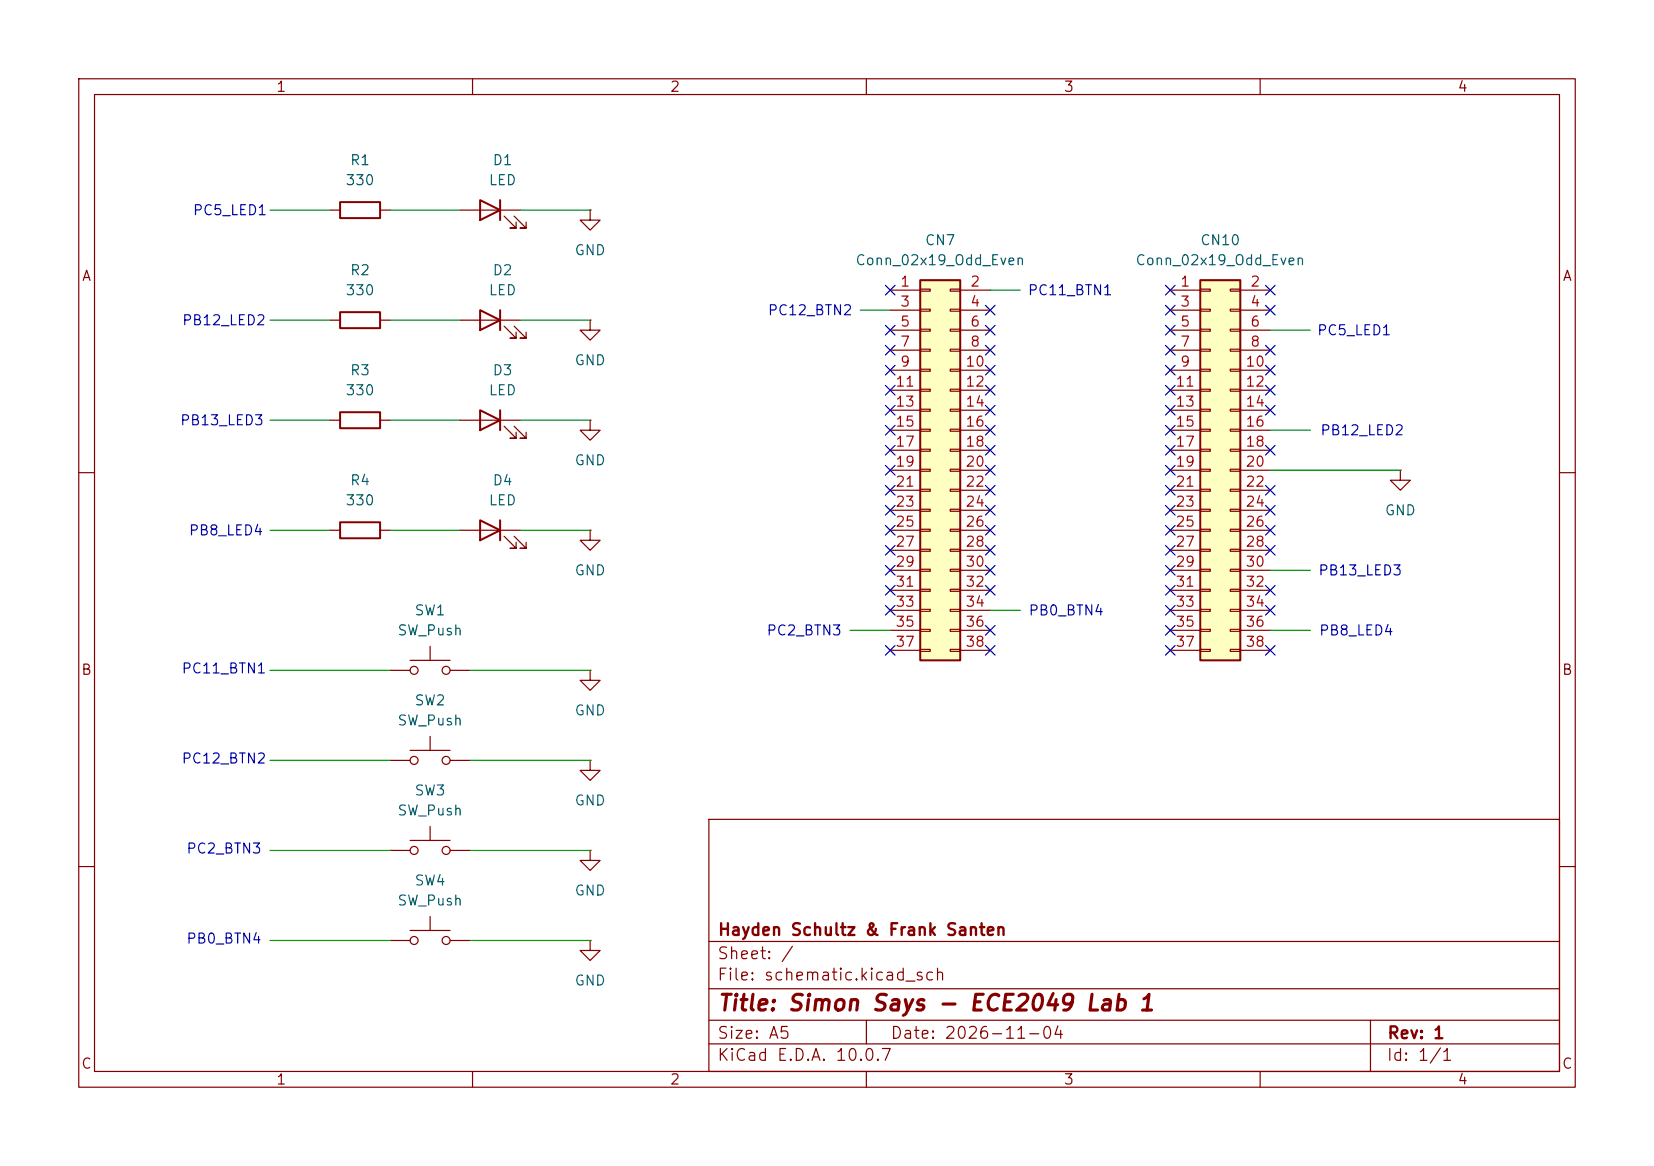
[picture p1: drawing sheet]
(kicad_sch
 (version 20260306)
 (generator "eeschema")
 (generator_version "10.0")
 (paper "A5")
 (title_block
  (title "Simon Says - ECE2049 Lab 1")
  (date "2026-11-04")
  (rev "1")
  (company "Hayden Schultz & Frank Santen"))
 (lib_symbols
  (symbol "Connector_Generic:Conn_02x19_Odd_Even"
   (pin_names
    (offset 1.016) (hide yes)) (exclude_from_sim no) (in_bom yes) (on_board yes)
   (in_pos_files yes)
   (duplicate_pin_numbers_are_jumpers no)
   (property "Reference" "J" (at 1.27 25.4 0) (show_name no) (do_not_autoplace no) (effects (font (size 1.27 1.27))))
   (property "Value" "Conn_02x19_Odd_Even" (at 1.27 -25.4 0) (show_name no) (do_not_autoplace no) (effects (font (size 1.27 1.27))))
   (property "Footprint" "" (at 0 0 0) (show_name no) (do_not_autoplace no) (hide yes) (effects (font (size 1.27 1.27))))
   (property "Datasheet" "" (at 0 0 0) (show_name no) (do_not_autoplace no) (hide yes) (effects (font (size 1.27 1.27))))
   (property "Description" "Generic connector, double row, 02x19, odd/even pin numbering scheme (row 1 odd numbers, row 2 even numbers), script generated (kicad-library-utils/schlib/autogen/connector/)" (at 0 0 0) (show_name no) (do_not_autoplace no) (hide yes) (effects (font (size 1.27 1.27))))
   (symbol "Conn_02x19_Odd_Even_1_1"
    (rectangle (start -1.27 24.13) (end 3.81 -24.13) (stroke (width 0.254) (type default)) (fill (type background)))
    (rectangle (start -1.27 22.987) (end 0 22.733) (stroke (width 0.1524) (type default)) (fill (type none)))
    (rectangle (start -1.27 20.447) (end 0 20.193) (stroke (width 0.1524) (type default)) (fill (type none)))
    (rectangle (start -1.27 17.907) (end 0 17.653) (stroke (width 0.1524) (type default)) (fill (type none)))
    (rectangle (start -1.27 15.367) (end 0 15.113) (stroke (width 0.1524) (type default)) (fill (type none)))
    (rectangle (start -1.27 12.827) (end 0 12.573) (stroke (width 0.1524) (type default)) (fill (type none)))
    (rectangle (start -1.27 10.287) (end 0 10.033) (stroke (width 0.1524) (type default)) (fill (type none)))
    (rectangle (start -1.27 7.747) (end 0 7.493) (stroke (width 0.1524) (type default)) (fill (type none)))
    (rectangle (start -1.27 5.207) (end 0 4.953) (stroke (width 0.1524) (type default)) (fill (type none)))
    (rectangle (start -1.27 2.667) (end 0 2.413) (stroke (width 0.1524) (type default)) (fill (type none)))
    (rectangle (start -1.27 0.127) (end 0 -0.127) (stroke (width 0.1524) (type default)) (fill (type none)))
    (rectangle (start -1.27 -2.413) (end 0 -2.667) (stroke (width 0.1524) (type default)) (fill (type none)))
    (rectangle (start -1.27 -4.953) (end 0 -5.207) (stroke (width 0.1524) (type default)) (fill (type none)))
    (rectangle (start -1.27 -7.493) (end 0 -7.747) (stroke (width 0.1524) (type default)) (fill (type none)))
    (rectangle (start -1.27 -10.033) (end 0 -10.287) (stroke (width 0.1524) (type default)) (fill (type none)))
    (rectangle (start -1.27 -12.573) (end 0 -12.827) (stroke (width 0.1524) (type default)) (fill (type none)))
    (rectangle (start -1.27 -15.113) (end 0 -15.367) (stroke (width 0.1524) (type default)) (fill (type none)))
    (rectangle (start -1.27 -17.653) (end 0 -17.907) (stroke (width 0.1524) (type default)) (fill (type none)))
    (rectangle (start -1.27 -20.193) (end 0 -20.447) (stroke (width 0.1524) (type default)) (fill (type none)))
    (rectangle (start -1.27 -22.733) (end 0 -22.987) (stroke (width 0.1524) (type default)) (fill (type none)))
    (rectangle (start 3.81 22.987) (end 2.54 22.733) (stroke (width 0.1524) (type default)) (fill (type none)))
    (rectangle (start 3.81 20.447) (end 2.54 20.193) (stroke (width 0.1524) (type default)) (fill (type none)))
    (rectangle (start 3.81 17.907) (end 2.54 17.653) (stroke (width 0.1524) (type default)) (fill (type none)))
    (rectangle (start 3.81 15.367) (end 2.54 15.113) (stroke (width 0.1524) (type default)) (fill (type none)))
    (rectangle (start 3.81 12.827) (end 2.54 12.573) (stroke (width 0.1524) (type default)) (fill (type none)))
    (rectangle (start 3.81 10.287) (end 2.54 10.033) (stroke (width 0.1524) (type default)) (fill (type none)))
    (rectangle (start 3.81 7.747) (end 2.54 7.493) (stroke (width 0.1524) (type default)) (fill (type none)))
    (rectangle (start 3.81 5.207) (end 2.54 4.953) (stroke (width 0.1524) (type default)) (fill (type none)))
    (rectangle (start 3.81 2.667) (end 2.54 2.413) (stroke (width 0.1524) (type default)) (fill (type none)))
    (rectangle (start 3.81 0.127) (end 2.54 -0.127) (stroke (width 0.1524) (type default)) (fill (type none)))
    (rectangle (start 3.81 -2.413) (end 2.54 -2.667) (stroke (width 0.1524) (type default)) (fill (type none)))
    (rectangle (start 3.81 -4.953) (end 2.54 -5.207) (stroke (width 0.1524) (type default)) (fill (type none)))
    (rectangle (start 3.81 -7.493) (end 2.54 -7.747) (stroke (width 0.1524) (type default)) (fill (type none)))
    (rectangle (start 3.81 -10.033) (end 2.54 -10.287) (stroke (width 0.1524) (type default)) (fill (type none)))
    (rectangle (start 3.81 -12.573) (end 2.54 -12.827) (stroke (width 0.1524) (type default)) (fill (type none)))
    (rectangle (start 3.81 -15.113) (end 2.54 -15.367) (stroke (width 0.1524) (type default)) (fill (type none)))
    (rectangle (start 3.81 -17.653) (end 2.54 -17.907) (stroke (width 0.1524) (type default)) (fill (type none)))
    (rectangle (start 3.81 -20.193) (end 2.54 -20.447) (stroke (width 0.1524) (type default)) (fill (type none)))
    (rectangle (start 3.81 -22.733) (end 2.54 -22.987) (stroke (width 0.1524) (type default)) (fill (type none)))
    (pin passive line (at -5.08 22.86 0) (length 3.81) (name "Pin_1" (effects (font (size 1.27 1.27)))) (number "1" (effects (font (size 1.27 1.27)))))
    (pin passive line (at 7.62 22.86 180) (length 3.81) (name "Pin_2" (effects (font (size 1.27 1.27)))) (number "2" (effects (font (size 1.27 1.27)))))
    (pin passive line (at -5.08 20.32 0) (length 3.81) (name "Pin_3" (effects (font (size 1.27 1.27)))) (number "3" (effects (font (size 1.27 1.27)))))
    (pin passive line (at 7.62 20.32 180) (length 3.81) (name "Pin_4" (effects (font (size 1.27 1.27)))) (number "4" (effects (font (size 1.27 1.27)))))
    (pin passive line (at -5.08 17.78 0) (length 3.81) (name "Pin_5" (effects (font (size 1.27 1.27)))) (number "5" (effects (font (size 1.27 1.27)))))
    (pin passive line (at 7.62 17.78 180) (length 3.81) (name "Pin_6" (effects (font (size 1.27 1.27)))) (number "6" (effects (font (size 1.27 1.27)))))
    (pin passive line (at -5.08 15.24 0) (length 3.81) (name "Pin_7" (effects (font (size 1.27 1.27)))) (number "7" (effects (font (size 1.27 1.27)))))
    (pin passive line (at 7.62 15.24 180) (length 3.81) (name "Pin_8" (effects (font (size 1.27 1.27)))) (number "8" (effects (font (size 1.27 1.27)))))
    (pin passive line (at -5.08 12.7 0) (length 3.81) (name "Pin_9" (effects (font (size 1.27 1.27)))) (number "9" (effects (font (size 1.27 1.27)))))
    (pin passive line (at 7.62 12.7 180) (length 3.81) (name "Pin_10" (effects (font (size 1.27 1.27)))) (number "10" (effects (font (size 1.27 1.27)))))
    (pin passive line (at -5.08 10.16 0) (length 3.81) (name "Pin_11" (effects (font (size 1.27 1.27)))) (number "11" (effects (font (size 1.27 1.27)))))
    (pin passive line (at 7.62 10.16 180) (length 3.81) (name "Pin_12" (effects (font (size 1.27 1.27)))) (number "12" (effects (font (size 1.27 1.27)))))
    (pin passive line (at -5.08 7.62 0) (length 3.81) (name "Pin_13" (effects (font (size 1.27 1.27)))) (number "13" (effects (font (size 1.27 1.27)))))
    (pin passive line (at 7.62 7.62 180) (length 3.81) (name "Pin_14" (effects (font (size 1.27 1.27)))) (number "14" (effects (font (size 1.27 1.27)))))
    (pin passive line (at -5.08 5.08 0) (length 3.81) (name "Pin_15" (effects (font (size 1.27 1.27)))) (number "15" (effects (font (size 1.27 1.27)))))
    (pin passive line (at 7.62 5.08 180) (length 3.81) (name "Pin_16" (effects (font (size 1.27 1.27)))) (number "16" (effects (font (size 1.27 1.27)))))
    (pin passive line (at -5.08 2.54 0) (length 3.81) (name "Pin_17" (effects (font (size 1.27 1.27)))) (number "17" (effects (font (size 1.27 1.27)))))
    (pin passive line (at 7.62 2.54 180) (length 3.81) (name "Pin_18" (effects (font (size 1.27 1.27)))) (number "18" (effects (font (size 1.27 1.27)))))
    (pin passive line (at -5.08 0 0) (length 3.81) (name "Pin_19" (effects (font (size 1.27 1.27)))) (number "19" (effects (font (size 1.27 1.27)))))
    (pin passive line (at 7.62 0 180) (length 3.81) (name "Pin_20" (effects (font (size 1.27 1.27)))) (number "20" (effects (font (size 1.27 1.27)))))
    (pin passive line (at -5.08 -2.54 0) (length 3.81) (name "Pin_21" (effects (font (size 1.27 1.27)))) (number "21" (effects (font (size 1.27 1.27)))))
    (pin passive line (at 7.62 -2.54 180) (length 3.81) (name "Pin_22" (effects (font (size 1.27 1.27)))) (number "22" (effects (font (size 1.27 1.27)))))
    (pin passive line (at -5.08 -5.08 0) (length 3.81) (name "Pin_23" (effects (font (size 1.27 1.27)))) (number "23" (effects (font (size 1.27 1.27)))))
    (pin passive line (at 7.62 -5.08 180) (length 3.81) (name "Pin_24" (effects (font (size 1.27 1.27)))) (number "24" (effects (font (size 1.27 1.27)))))
    (pin passive line (at -5.08 -7.62 0) (length 3.81) (name "Pin_25" (effects (font (size 1.27 1.27)))) (number "25" (effects (font (size 1.27 1.27)))))
    (pin passive line (at 7.62 -7.62 180) (length 3.81) (name "Pin_26" (effects (font (size 1.27 1.27)))) (number "26" (effects (font (size 1.27 1.27)))))
    (pin passive line (at -5.08 -10.16 0) (length 3.81) (name "Pin_27" (effects (font (size 1.27 1.27)))) (number "27" (effects (font (size 1.27 1.27)))))
    (pin passive line (at 7.62 -10.16 180) (length 3.81) (name "Pin_28" (effects (font (size 1.27 1.27)))) (number "28" (effects (font (size 1.27 1.27)))))
    (pin passive line (at -5.08 -12.7 0) (length 3.81) (name "Pin_29" (effects (font (size 1.27 1.27)))) (number "29" (effects (font (size 1.27 1.27)))))
    (pin passive line (at 7.62 -12.7 180) (length 3.81) (name "Pin_30" (effects (font (size 1.27 1.27)))) (number "30" (effects (font (size 1.27 1.27)))))
    (pin passive line (at -5.08 -15.24 0) (length 3.81) (name "Pin_31" (effects (font (size 1.27 1.27)))) (number "31" (effects (font (size 1.27 1.27)))))
    (pin passive line (at 7.62 -15.24 180) (length 3.81) (name "Pin_32" (effects (font (size 1.27 1.27)))) (number "32" (effects (font (size 1.27 1.27)))))
    (pin passive line (at -5.08 -17.78 0) (length 3.81) (name "Pin_33" (effects (font (size 1.27 1.27)))) (number "33" (effects (font (size 1.27 1.27)))))
    (pin passive line (at 7.62 -17.78 180) (length 3.81) (name "Pin_34" (effects (font (size 1.27 1.27)))) (number "34" (effects (font (size 1.27 1.27)))))
    (pin passive line (at -5.08 -20.32 0) (length 3.81) (name "Pin_35" (effects (font (size 1.27 1.27)))) (number "35" (effects (font (size 1.27 1.27)))))
    (pin passive line (at 7.62 -20.32 180) (length 3.81) (name "Pin_36" (effects (font (size 1.27 1.27)))) (number "36" (effects (font (size 1.27 1.27)))))
    (pin passive line (at -5.08 -22.86 0) (length 3.81) (name "Pin_37" (effects (font (size 1.27 1.27)))) (number "37" (effects (font (size 1.27 1.27)))))
    (pin passive line (at 7.62 -22.86 180) (length 3.81) (name "Pin_38" (effects (font (size 1.27 1.27)))) (number "38" (effects (font (size 1.27 1.27))))))
   (embedded_fonts no))
  (symbol "Device:LED"
   (pin_numbers (hide yes))
   (pin_names
    (offset 1.016) (hide yes)) (exclude_from_sim no) (in_bom yes) (on_board yes)
   (in_pos_files yes)
   (duplicate_pin_numbers_are_jumpers no)
   (property "Reference" "D" (at 0 2.54 0) (show_name no) (do_not_autoplace no) (effects (font (size 1.27 1.27))))
   (property "Value" "LED" (at 0 -2.54 0) (show_name no) (do_not_autoplace no) (effects (font (size 1.27 1.27))))
   (property "Footprint" "" (at 0 0 0) (show_name no) (do_not_autoplace no) (hide yes) (effects (font (size 1.27 1.27))))
   (property "Datasheet" "" (at 0 0 0) (show_name no) (do_not_autoplace no) (hide yes) (effects (font (size 1.27 1.27))))
   (property "Description" "Light emitting diode" (at 0 0 0) (show_name no) (do_not_autoplace no) (hide yes) (effects (font (size 1.27 1.27))))
   (property "Sim.Pins" "1=K 2=A" (at 0 0 0) (show_name no) (do_not_autoplace no) (hide yes) (effects (font (size 1.27 1.27))))
   (symbol "LED_0_1"
    (polyline (pts (xy -3.048 -0.762) (xy -4.572 -2.286) (xy -3.81 -2.286) (xy -4.572 -2.286) (xy -4.572 -1.524)) (stroke (width 0) (type default)) (fill (type none)))
    (polyline (pts (xy -1.778 -0.762) (xy -3.302 -2.286) (xy -2.54 -2.286) (xy -3.302 -2.286) (xy -3.302 -1.524)) (stroke (width 0) (type default)) (fill (type none)))
    (polyline (pts (xy -1.27 0) (xy 1.27 0)) (stroke (width 0) (type default)) (fill (type none)))
    (polyline (pts (xy -1.27 -1.27) (xy -1.27 1.27)) (stroke (width 0.254) (type default)) (fill (type none)))
    (polyline (pts (xy 1.27 -1.27) (xy 1.27 1.27) (xy -1.27 0) (xy 1.27 -1.27)) (stroke (width 0.254) (type default)) (fill (type none))))
   (symbol "LED_1_1"
    (pin passive line (at -3.81 0 0) (length 2.54) (name "K" (effects (font (size 1.27 1.27)))) (number "1" (effects (font (size 1.27 1.27)))))
    (pin passive line (at 3.81 0 180) (length 2.54) (name "A" (effects (font (size 1.27 1.27)))) (number "2" (effects (font (size 1.27 1.27))))))
   (embedded_fonts no))
  (symbol "Device:R"
   (pin_numbers (hide yes))
   (pin_names
    (offset 0)) (exclude_from_sim no) (in_bom yes) (on_board yes)
   (in_pos_files yes)
   (duplicate_pin_numbers_are_jumpers no)
   (property "Reference" "R" (at 2.032 0 90) (show_name no) (do_not_autoplace no) (effects (font (size 1.27 1.27))))
   (property "Value" "R" (at 0 0 90) (show_name no) (do_not_autoplace no) (effects (font (size 1.27 1.27))))
   (property "Footprint" "" (at -1.778 0 90) (show_name no) (do_not_autoplace no) (hide yes) (effects (font (size 1.27 1.27))))
   (property "Datasheet" "" (at 0 0 0) (show_name no) (do_not_autoplace no) (hide yes) (effects (font (size 1.27 1.27))))
   (property "Description" "Resistor" (at 0 0 0) (show_name no) (do_not_autoplace no) (hide yes) (effects (font (size 1.27 1.27))))
   (symbol "R_0_1"
    (rectangle (start -1.016 -2.54) (end 1.016 2.54) (stroke (width 0.254) (type default)) (fill (type none))))
   (symbol "R_1_1"
    (pin passive line (at 0 3.81 270) (length 1.27) (name "" (effects (font (size 1.27 1.27)))) (number "1" (effects (font (size 1.27 1.27)))))
    (pin passive line (at 0 -3.81 90) (length 1.27) (name "" (effects (font (size 1.27 1.27)))) (number "2" (effects (font (size 1.27 1.27))))))
   (embedded_fonts no))
  (symbol "Switch:SW_Push"
   (pin_numbers (hide yes))
   (pin_names
    (offset 1.016) (hide yes)) (exclude_from_sim no) (in_bom yes) (on_board yes)
   (in_pos_files yes)
   (duplicate_pin_numbers_are_jumpers no)
   (property "Reference" "SW" (at 1.27 2.54 0) (show_name no) (do_not_autoplace no) (effects (font (size 1.27 1.27)) (justify left)))
   (property "Value" "SW_Push" (at 0 -1.524 0) (show_name no) (do_not_autoplace no) (effects (font (size 1.27 1.27))))
   (property "Footprint" "" (at 0 5.08 0) (show_name no) (do_not_autoplace no) (hide yes) (effects (font (size 1.27 1.27))))
   (property "Datasheet" "" (at 0 5.08 0) (show_name no) (do_not_autoplace no) (hide yes) (effects (font (size 1.27 1.27))))
   (property "Description" "Push button switch, generic, two pins" (at 0 0 0) (show_name no) (do_not_autoplace no) (hide yes) (effects (font (size 1.27 1.27))))
   (symbol "SW_Push_0_1"
    (circle (center -2.032 0) (radius 0.508) (stroke (width 0) (type default)) (fill (type none)))
    (polyline (pts (xy 0 1.27) (xy 0 3.048)) (stroke (width 0) (type default)) (fill (type none)))
    (circle (center 2.032 0) (radius 0.508) (stroke (width 0) (type default)) (fill (type none)))
    (polyline (pts (xy 2.54 1.27) (xy -2.54 1.27)) (stroke (width 0) (type default)) (fill (type none)))
    (pin passive line (at -5.08 0 0) (length 2.54) (name "1" (effects (font (size 1.27 1.27)))) (number "1" (effects (font (size 1.27 1.27)))))
    (pin passive line (at 5.08 0 180) (length 2.54) (name "2" (effects (font (size 1.27 1.27)))) (number "2" (effects (font (size 1.27 1.27))))))
   (embedded_fonts no))
  (symbol "power:GND"
   (power global)
   (pin_numbers (hide yes))
   (pin_names
    (offset 0) (hide yes)) (exclude_from_sim no) (in_bom yes) (on_board yes)
   (in_pos_files yes)
   (duplicate_pin_numbers_are_jumpers no)
   (property "Reference" "#PWR" (at 0 -6.35 0) (show_name no) (do_not_autoplace no) (hide yes) (effects (font (size 1.27 1.27))))
   (property "Value" "GND" (at 0 -3.81 0) (show_name no) (do_not_autoplace no) (effects (font (size 1.27 1.27))))
   (property "Footprint" "" (at 0 0 0) (show_name no) (do_not_autoplace no) (hide yes) (effects (font (size 1.27 1.27))))
   (property "Datasheet" "" (at 0 0 0) (show_name no) (do_not_autoplace no) (hide yes) (effects (font (size 1.27 1.27))))
   (property "Description" "Power symbol creates a global label with name \"GND\" , ground" (at 0 0 0) (show_name no) (do_not_autoplace no) (hide yes) (effects (font (size 1.27 1.27))))
   (symbol "GND_0_1"
    (polyline (pts (xy 0 0) (xy 0 -1.27) (xy 1.27 -1.27) (xy 0 -2.54) (xy -1.27 -1.27) (xy 0 -1.27)) (stroke (width 0) (type default)) (fill (type none))))
   (symbol "GND_1_1"
    (pin power_in line (at 0 0 270) (length 0) (name "" (effects (font (size 1.27 1.27)))) (number "1" (effects (font (size 1.27 1.27))))))
   (embedded_fonts no)))
 (text "PC5_LED1"
  (exclude_from_sim no)
  (at 171.958 42.164 0)
  (effects (font (size 1.27 1.27))))
 (text "PC11_BTN1"
  (exclude_from_sim no)
  (at 135.89 37.084 0)
  (effects (font (size 1.27 1.27))))
 (text "PB0_BTN4"
  (exclude_from_sim no)
  (at 135.382 77.724 0)
  (effects (font (size 1.27 1.27))))
 (text "PB13_LED3"
  (exclude_from_sim no)
  (at 28.194 53.594 0)
  (effects (font (size 1.27 1.27))))
 (text "PC12_BTN2"
  (exclude_from_sim no)
  (at 102.87 39.624 0)
  (effects (font (size 1.27 1.27))))
 (text "PC2_BTN3"
  (exclude_from_sim no)
  (at 102.108 80.264 0)
  (effects (font (size 1.27 1.27))))
 (text "PC5_LED1"
  (exclude_from_sim no)
  (at 29.21 26.924 0)
  (effects (font (size 1.27 1.27))))
 (text "PB8_LED4"
  (exclude_from_sim no)
  (at 172.212 80.264 0)
  (effects (font (size 1.27 1.27))))
 (text "PC2_BTN3"
  (exclude_from_sim no)
  (at 28.448 107.95 0)
  (effects (font (size 1.27 1.27))))
 (text "PB8_LED4"
  (exclude_from_sim no)
  (at 28.702 67.564 0)
  (effects (font (size 1.27 1.27))))
 (text "PC12_BTN2"
  (exclude_from_sim no)
  (at 28.448 96.52 0)
  (effects (font (size 1.27 1.27))))
 (text "PC11_BTN1"
  (exclude_from_sim no)
  (at 28.448 85.09 0)
  (effects (font (size 1.27 1.27))))
 (text "PB13_LED3"
  (exclude_from_sim no)
  (at 172.72 72.644 0)
  (effects (font (size 1.27 1.27))))
 (text "PB0_BTN4"
  (exclude_from_sim no)
  (at 28.448 119.38 0)
  (effects (font (size 1.27 1.27))))
 (text "PB12_LED2"
  (exclude_from_sim no)
  (at 28.448 40.894 0)
  (effects (font (size 1.27 1.27))))
 (text "PB12_LED2"
  (exclude_from_sim no)
  (at 172.974 54.864 0)
  (effects (font (size 1.27 1.27))))
 (no_connect
  (at 113.03 41.91))
 (no_connect
  (at 113.03 67.31))
 (no_connect
  (at 148.59 77.47))
 (no_connect
  (at 125.73 82.55))
 (no_connect
  (at 161.29 52.07))
 (no_connect
  (at 161.29 44.45))
 (no_connect
  (at 125.73 69.85))
 (no_connect
  (at 161.29 36.83))
 (no_connect
  (at 148.59 49.53))
 (no_connect
  (at 125.73 49.53))
 (no_connect
  (at 113.03 54.61))
 (no_connect
  (at 125.73 74.93))
 (no_connect
  (at 125.73 46.99))
 (no_connect
  (at 113.03 77.47))
 (no_connect
  (at 113.03 49.53))
 (no_connect
  (at 125.73 54.61))
 (no_connect
  (at 148.59 54.61))
 (no_connect
  (at 113.03 62.23))
 (no_connect
  (at 161.29 64.77))
 (no_connect
  (at 148.59 72.39))
 (no_connect
  (at 113.03 59.69))
 (no_connect
  (at 148.59 46.99))
 (no_connect
  (at 113.03 36.83))
 (no_connect
  (at 148.59 41.91))
 (no_connect
  (at 161.29 57.15))
 (no_connect
  (at 148.59 44.45))
 (no_connect
  (at 148.59 39.37))
 (no_connect
  (at 113.03 52.07))
 (no_connect
  (at 113.03 44.45))
 (no_connect
  (at 148.59 69.85))
 (no_connect
  (at 113.03 46.99))
 (no_connect
  (at 148.59 74.93))
 (no_connect
  (at 161.29 77.47))
 (no_connect
  (at 113.03 64.77))
 (no_connect
  (at 125.73 62.23))
 (no_connect
  (at 113.03 69.85))
 (no_connect
  (at 125.73 39.37))
 (no_connect
  (at 125.73 72.39))
 (no_connect
  (at 113.03 82.55))
 (no_connect
  (at 148.59 67.31))
 (no_connect
  (at 148.59 59.69))
 (no_connect
  (at 161.29 82.55))
 (no_connect
  (at 148.59 36.83))
 (no_connect
  (at 125.73 59.69))
 (no_connect
  (at 125.73 41.91))
 (no_connect
  (at 125.73 80.01))
 (no_connect
  (at 125.73 57.15))
 (no_connect
  (at 161.29 49.53))
 (no_connect
  (at 161.29 46.99))
 (no_connect
  (at 113.03 57.15))
 (no_connect
  (at 161.29 74.93))
 (no_connect
  (at 113.03 74.93))
 (no_connect
  (at 148.59 64.77))
 (no_connect
  (at 125.73 64.77))
 (no_connect
  (at 125.73 67.31))
 (no_connect
  (at 148.59 82.55))
 (no_connect
  (at 161.29 39.37))
 (no_connect
  (at 113.03 72.39))
 (no_connect
  (at 161.29 69.85))
 (no_connect
  (at 148.59 52.07))
 (no_connect
  (at 125.73 52.07))
 (no_connect
  (at 148.59 80.01))
 (no_connect
  (at 148.59 57.15))
 (no_connect
  (at 125.73 44.45))
 (no_connect
  (at 161.29 67.31))
 (no_connect
  (at 161.29 62.23))
 (no_connect
  (at 148.59 62.23))
 (wire
  (pts (xy 59.69 96.52) (xy 74.93 96.52))
  (stroke (width 0) (type default)))
 (wire
  (pts (xy 107.95 80.01) (xy 113.03 80.01))
  (stroke (width 0) (type default)))
 (wire
  (pts (xy 34.29 67.31) (xy 41.91 67.31))
  (stroke (width 0) (type default)))
 (wire
  (pts (xy 34.29 96.52) (xy 49.53 96.52))
  (stroke (width 0) (type default)))
 (wire
  (pts (xy 66.04 67.31) (xy 74.93 67.31))
  (stroke (width 0) (type default)))
 (wire
  (pts (xy 125.73 77.47) (xy 129.54 77.47))
  (stroke (width 0) (type default)))
 (wire
  (pts (xy 109.22 39.37) (xy 113.03 39.37))
  (stroke (width 0) (type default)))
 (wire
  (pts (xy 34.29 26.67) (xy 41.91 26.67))
  (stroke (width 0) (type default)))
 (wire
  (pts (xy 161.29 54.61) (xy 166.37 54.61))
  (stroke (width 0) (type default)))
 (wire
  (pts (xy 59.69 119.38) (xy 74.93 119.38))
  (stroke (width 0) (type default)))
 (wire
  (pts (xy 49.53 26.67) (xy 58.42 26.67))
  (stroke (width 0) (type default)))
 (wire
  (pts (xy 34.29 85.09) (xy 49.53 85.09))
  (stroke (width 0) (type default)))
 (wire
  (pts (xy 59.69 85.09) (xy 74.93 85.09))
  (stroke (width 0) (type default)))
 (wire
  (pts (xy 49.53 67.31) (xy 58.42 67.31))
  (stroke (width 0) (type default)))
 (wire
  (pts (xy 161.29 41.91) (xy 166.37 41.91))
  (stroke (width 0) (type default)))
 (wire
  (pts (xy 125.73 36.83) (xy 129.54 36.83))
  (stroke (width 0) (type default)))
 (wire
  (pts (xy 34.29 119.38) (xy 49.53 119.38))
  (stroke (width 0) (type default)))
 (wire
  (pts (xy 66.04 53.34) (xy 74.93 53.34))
  (stroke (width 0) (type default)))
 (wire
  (pts (xy 161.29 59.69) (xy 177.8 59.69))
  (stroke (width 0) (type default)))
 (wire
  (pts (xy 49.53 53.34) (xy 58.42 53.34))
  (stroke (width 0) (type default)))
 (wire
  (pts (xy 49.53 40.64) (xy 58.42 40.64))
  (stroke (width 0) (type default)))
 (wire
  (pts (xy 34.29 53.34) (xy 41.91 53.34))
  (stroke (width 0) (type default)))
 (wire
  (pts (xy 66.04 40.64) (xy 74.93 40.64))
  (stroke (width 0) (type default)))
 (wire
  (pts (xy 34.29 40.64) (xy 41.91 40.64))
  (stroke (width 0) (type default)))
 (wire
  (pts (xy 34.29 107.95) (xy 49.53 107.95))
  (stroke (width 0) (type default)))
 (wire
  (pts (xy 161.29 80.01) (xy 166.37 80.01))
  (stroke (width 0) (type default)))
 (wire
  (pts (xy 161.29 72.39) (xy 166.37 72.39))
  (stroke (width 0) (type default)))
 (wire
  (pts (xy 59.69 107.95) (xy 74.93 107.95))
  (stroke (width 0) (type default)))
 (wire
  (pts (xy 66.04 26.67) (xy 74.93 26.67))
  (stroke (width 0) (type default)))
 (symbol
  (lib_id "Device:LED")
  (at 62.23 67.31 0)
  (mirror y)
  (unit 1)
  (body_style 1)
  (exclude_from_sim no)
  (in_bom yes)
  (on_board yes)
  (in_pos_files yes)
  (dnp no)
  (property "Reference" "D4" (at 63.8175 60.96 0) (show_name no) (do_not_autoplace no) (effects (font (size 1.27 1.27))))
  (property "Value" "LED" (at 63.8175 63.5 0) (show_name no) (do_not_autoplace no) (effects (font (size 1.27 1.27))))
  (property "Footprint" "" (at 62.23 67.31 0) (hide yes) (show_name no) (do_not_autoplace no) (effects (font (size 1.27 1.27))))
  (property "Datasheet" "" (at 62.23 67.31 0) (hide yes) (show_name no) (do_not_autoplace no) (effects (font (size 1.27 1.27))))
  (property "Description" "Light emitting diode" (at 62.23 67.31 0) (hide yes) (show_name no) (do_not_autoplace no) (effects (font (size 1.27 1.27))))
  (property "Sim.Pins" "1=K 2=A" (at 62.23 67.31 0) (hide yes) (show_name no) (do_not_autoplace no) (effects (font (size 1.27 1.27))))
  (pin "2")
  (pin "1"))
 (symbol
  (lib_id "power:GND")
  (at 74.93 119.38 0)
  (unit 1)
  (body_style 1)
  (exclude_from_sim no)
  (in_bom yes)
  (on_board yes)
  (in_pos_files yes)
  (dnp no)
  (fields_autoplaced yes)
  (property "Reference" "#PWR09" (at 74.93 125.73 0) (hide yes) (show_name no) (do_not_autoplace no) (effects (font (size 1.27 1.27))))
  (property "Value" "GND" (at 74.93 124.46 0) (show_name no) (do_not_autoplace no) (effects (font (size 1.27 1.27))))
  (property "Footprint" "" (at 74.93 119.38 0) (hide yes) (show_name no) (do_not_autoplace no) (effects (font (size 1.27 1.27))))
  (property "Datasheet" "" (at 74.93 119.38 0) (hide yes) (show_name no) (do_not_autoplace no) (effects (font (size 1.27 1.27))))
  (property "Description" "Power symbol creates a global label with name \"GND\" , ground" (at 74.93 119.38 0) (hide yes) (show_name no) (do_not_autoplace no) (effects (font (size 1.27 1.27))))
  (pin "1"))
 (symbol
  (lib_id "Switch:SW_Push")
  (at 54.61 107.95 0)
  (unit 1)
  (body_style 1)
  (exclude_from_sim no)
  (in_bom yes)
  (on_board yes)
  (in_pos_files yes)
  (dnp no)
  (fields_autoplaced yes)
  (property "Reference" "SW3" (at 54.61 100.33 0) (show_name no) (do_not_autoplace no) (effects (font (size 1.27 1.27))))
  (property "Value" "SW_Push" (at 54.61 102.87 0) (show_name no) (do_not_autoplace no) (effects (font (size 1.27 1.27))))
  (property "Footprint" "" (at 54.61 102.87 0) (hide yes) (show_name no) (do_not_autoplace no) (effects (font (size 1.27 1.27))))
  (property "Datasheet" "" (at 54.61 102.87 0) (hide yes) (show_name no) (do_not_autoplace no) (effects (font (size 1.27 1.27))))
  (property "Description" "Push button switch, generic, two pins" (at 54.61 107.95 0) (hide yes) (show_name no) (do_not_autoplace no) (effects (font (size 1.27 1.27))))
  (pin "1")
  (pin "2"))
 (symbol
  (lib_id "power:GND")
  (at 74.93 40.64 0)
  (unit 1)
  (body_style 1)
  (exclude_from_sim no)
  (in_bom yes)
  (on_board yes)
  (in_pos_files yes)
  (dnp no)
  (fields_autoplaced yes)
  (property "Reference" "#PWR03" (at 74.93 46.99 0) (hide yes) (show_name no) (do_not_autoplace no) (effects (font (size 1.27 1.27))))
  (property "Value" "GND" (at 74.93 45.72 0) (show_name no) (do_not_autoplace no) (effects (font (size 1.27 1.27))))
  (property "Footprint" "" (at 74.93 40.64 0) (hide yes) (show_name no) (do_not_autoplace no) (effects (font (size 1.27 1.27))))
  (property "Datasheet" "" (at 74.93 40.64 0) (hide yes) (show_name no) (do_not_autoplace no) (effects (font (size 1.27 1.27))))
  (property "Description" "Power symbol creates a global label with name \"GND\" , ground" (at 74.93 40.64 0) (hide yes) (show_name no) (do_not_autoplace no) (effects (font (size 1.27 1.27))))
  (pin "1"))
 (symbol
  (lib_id "Switch:SW_Push")
  (at 54.61 119.38 0)
  (unit 1)
  (body_style 1)
  (exclude_from_sim no)
  (in_bom yes)
  (on_board yes)
  (in_pos_files yes)
  (dnp no)
  (fields_autoplaced yes)
  (property "Reference" "SW4" (at 54.61 111.76 0) (show_name no) (do_not_autoplace no) (effects (font (size 1.27 1.27))))
  (property "Value" "SW_Push" (at 54.61 114.3 0) (show_name no) (do_not_autoplace no) (effects (font (size 1.27 1.27))))
  (property "Footprint" "" (at 54.61 114.3 0) (hide yes) (show_name no) (do_not_autoplace no) (effects (font (size 1.27 1.27))))
  (property "Datasheet" "" (at 54.61 114.3 0) (hide yes) (show_name no) (do_not_autoplace no) (effects (font (size 1.27 1.27))))
  (property "Description" "Push button switch, generic, two pins" (at 54.61 119.38 0) (hide yes) (show_name no) (do_not_autoplace no) (effects (font (size 1.27 1.27))))
  (pin "1")
  (pin "2"))
 (symbol
  (lib_id "Connector_Generic:Conn_02x19_Odd_Even")
  (at 153.67 59.69 0)
  (unit 1)
  (body_style 1)
  (exclude_from_sim no)
  (in_bom yes)
  (on_board yes)
  (in_pos_files yes)
  (dnp no)
  (fields_autoplaced yes)
  (property "Reference" "CN10" (at 154.94 30.48 0) (show_name no) (do_not_autoplace no) (effects (font (size 1.27 1.27))))
  (property "Value" "Conn_02x19_Odd_Even" (at 154.94 33.02 0) (show_name no) (do_not_autoplace no) (effects (font (size 1.27 1.27))))
  (property "Footprint" "" (at 153.67 59.69 0) (hide yes) (show_name no) (do_not_autoplace no) (effects (font (size 1.27 1.27))))
  (property "Datasheet" "" (at 153.67 59.69 0) (hide yes) (show_name no) (do_not_autoplace no) (effects (font (size 1.27 1.27))))
  (property "Description" "Generic connector, double row, 02x19, odd/even pin numbering scheme (row 1 odd numbers, row 2 even numbers), script generated (kicad-library-utils/schlib/autogen/connector/)" (at 153.67 59.69 0) (hide yes) (show_name no) (do_not_autoplace no) (effects (font (size 1.27 1.27))))
  (pin "33")
  (pin "30")
  (pin "29")
  (pin "26")
  (pin "28")
  (pin "32")
  (pin "25")
  (pin "27")
  (pin "15")
  (pin "11")
  (pin "10")
  (pin "9")
  (pin "8")
  (pin "7")
  (pin "6")
  (pin "5")
  (pin "4")
  (pin "3")
  (pin "2")
  (pin "1")
  (pin "19")
  (pin "12")
  (pin "13")
  (pin "14")
  (pin "31")
  (pin "36")
  (pin "34")
  (pin "24")
  (pin "35")
  (pin "23")
  (pin "38")
  (pin "18")
  (pin "16")
  (pin "37")
  (pin "22")
  (pin "20")
  (pin "21")
  (pin "17"))
 (symbol
  (lib_id "power:GND")
  (at 177.8 59.69 0)
  (unit 1)
  (body_style 1)
  (exclude_from_sim no)
  (in_bom yes)
  (on_board yes)
  (in_pos_files yes)
  (dnp no)
  (fields_autoplaced yes)
  (property "Reference" "#PWR01" (at 177.8 66.04 0) (hide yes) (show_name no) (do_not_autoplace no) (effects (font (size 1.27 1.27))))
  (property "Value" "GND" (at 177.8 64.77 0) (show_name no) (do_not_autoplace no) (effects (font (size 1.27 1.27))))
  (property "Footprint" "" (at 177.8 59.69 0) (hide yes) (show_name no) (do_not_autoplace no) (effects (font (size 1.27 1.27))))
  (property "Datasheet" "" (at 177.8 59.69 0) (hide yes) (show_name no) (do_not_autoplace no) (effects (font (size 1.27 1.27))))
  (property "Description" "Power symbol creates a global label with name \"GND\" , ground" (at 177.8 59.69 0) (hide yes) (show_name no) (do_not_autoplace no) (effects (font (size 1.27 1.27))))
  (pin "1"))
 (symbol
  (lib_id "Device:R")
  (at 45.72 53.34 90)
  (unit 1)
  (body_style 1)
  (exclude_from_sim no)
  (in_bom yes)
  (on_board yes)
  (in_pos_files yes)
  (dnp no)
  (fields_autoplaced yes)
  (property "Reference" "R3" (at 45.72 46.99 90) (show_name no) (do_not_autoplace no) (effects (font (size 1.27 1.27))))
  (property "Value" "330" (at 45.72 49.53 90) (show_name no) (do_not_autoplace no) (effects (font (size 1.27 1.27))))
  (property "Footprint" "" (at 45.72 55.118 90) (hide yes) (show_name no) (do_not_autoplace no) (effects (font (size 1.27 1.27))))
  (property "Datasheet" "" (at 45.72 53.34 0) (hide yes) (show_name no) (do_not_autoplace no) (effects (font (size 1.27 1.27))))
  (property "Description" "Resistor" (at 45.72 53.34 0) (hide yes) (show_name no) (do_not_autoplace no) (effects (font (size 1.27 1.27))))
  (pin "2")
  (pin "1"))
 (symbol
  (lib_id "power:GND")
  (at 74.93 26.67 0)
  (unit 1)
  (body_style 1)
  (exclude_from_sim no)
  (in_bom yes)
  (on_board yes)
  (in_pos_files yes)
  (dnp no)
  (fields_autoplaced yes)
  (property "Reference" "#PWR02" (at 74.93 33.02 0) (hide yes) (show_name no) (do_not_autoplace no) (effects (font (size 1.27 1.27))))
  (property "Value" "GND" (at 74.93 31.75 0) (show_name no) (do_not_autoplace no) (effects (font (size 1.27 1.27))))
  (property "Footprint" "" (at 74.93 26.67 0) (hide yes) (show_name no) (do_not_autoplace no) (effects (font (size 1.27 1.27))))
  (property "Datasheet" "" (at 74.93 26.67 0) (hide yes) (show_name no) (do_not_autoplace no) (effects (font (size 1.27 1.27))))
  (property "Description" "Power symbol creates a global label with name \"GND\" , ground" (at 74.93 26.67 0) (hide yes) (show_name no) (do_not_autoplace no) (effects (font (size 1.27 1.27))))
  (pin "1"))
 (symbol
  (lib_id "Device:R")
  (at 45.72 40.64 90)
  (unit 1)
  (body_style 1)
  (exclude_from_sim no)
  (in_bom yes)
  (on_board yes)
  (in_pos_files yes)
  (dnp no)
  (fields_autoplaced yes)
  (property "Reference" "R2" (at 45.72 34.29 90) (show_name no) (do_not_autoplace no) (effects (font (size 1.27 1.27))))
  (property "Value" "330" (at 45.72 36.83 90) (show_name no) (do_not_autoplace no) (effects (font (size 1.27 1.27))))
  (property "Footprint" "" (at 45.72 42.418 90) (hide yes) (show_name no) (do_not_autoplace no) (effects (font (size 1.27 1.27))))
  (property "Datasheet" "" (at 45.72 40.64 0) (hide yes) (show_name no) (do_not_autoplace no) (effects (font (size 1.27 1.27))))
  (property "Description" "Resistor" (at 45.72 40.64 0) (hide yes) (show_name no) (do_not_autoplace no) (effects (font (size 1.27 1.27))))
  (pin "2")
  (pin "1"))
 (symbol
  (lib_id "power:GND")
  (at 74.93 85.09 0)
  (unit 1)
  (body_style 1)
  (exclude_from_sim no)
  (in_bom yes)
  (on_board yes)
  (in_pos_files yes)
  (dnp no)
  (fields_autoplaced yes)
  (property "Reference" "#PWR06" (at 74.93 91.44 0) (hide yes) (show_name no) (do_not_autoplace no) (effects (font (size 1.27 1.27))))
  (property "Value" "GND" (at 74.93 90.17 0) (show_name no) (do_not_autoplace no) (effects (font (size 1.27 1.27))))
  (property "Footprint" "" (at 74.93 85.09 0) (hide yes) (show_name no) (do_not_autoplace no) (effects (font (size 1.27 1.27))))
  (property "Datasheet" "" (at 74.93 85.09 0) (hide yes) (show_name no) (do_not_autoplace no) (effects (font (size 1.27 1.27))))
  (property "Description" "Power symbol creates a global label with name \"GND\" , ground" (at 74.93 85.09 0) (hide yes) (show_name no) (do_not_autoplace no) (effects (font (size 1.27 1.27))))
  (pin "1"))
 (symbol
  (lib_id "Device:LED")
  (at 62.23 26.67 0)
  (mirror y)
  (unit 1)
  (body_style 1)
  (exclude_from_sim no)
  (in_bom yes)
  (on_board yes)
  (in_pos_files yes)
  (dnp no)
  (property "Reference" "D1" (at 63.8175 20.32 0) (show_name no) (do_not_autoplace no) (effects (font (size 1.27 1.27))))
  (property "Value" "LED" (at 63.8175 22.86 0) (show_name no) (do_not_autoplace no) (effects (font (size 1.27 1.27))))
  (property "Footprint" "" (at 62.23 26.67 0) (hide yes) (show_name no) (do_not_autoplace no) (effects (font (size 1.27 1.27))))
  (property "Datasheet" "" (at 62.23 26.67 0) (hide yes) (show_name no) (do_not_autoplace no) (effects (font (size 1.27 1.27))))
  (property "Description" "Light emitting diode" (at 62.23 26.67 0) (hide yes) (show_name no) (do_not_autoplace no) (effects (font (size 1.27 1.27))))
  (property "Sim.Pins" "1=K 2=A" (at 62.23 26.67 0) (hide yes) (show_name no) (do_not_autoplace no) (effects (font (size 1.27 1.27))))
  (pin "2")
  (pin "1"))
 (symbol
  (lib_id "Switch:SW_Push")
  (at 54.61 85.09 0)
  (unit 1)
  (body_style 1)
  (exclude_from_sim no)
  (in_bom yes)
  (on_board yes)
  (in_pos_files yes)
  (dnp no)
  (fields_autoplaced yes)
  (property "Reference" "SW1" (at 54.61 77.47 0) (show_name no) (do_not_autoplace no) (effects (font (size 1.27 1.27))))
  (property "Value" "SW_Push" (at 54.61 80.01 0) (show_name no) (do_not_autoplace no) (effects (font (size 1.27 1.27))))
  (property "Footprint" "" (at 54.61 80.01 0) (hide yes) (show_name no) (do_not_autoplace no) (effects (font (size 1.27 1.27))))
  (property "Datasheet" "" (at 54.61 80.01 0) (hide yes) (show_name no) (do_not_autoplace no) (effects (font (size 1.27 1.27))))
  (property "Description" "Push button switch, generic, two pins" (at 54.61 85.09 0) (hide yes) (show_name no) (do_not_autoplace no) (effects (font (size 1.27 1.27))))
  (pin "1")
  (pin "2"))
 (symbol
  (lib_id "Device:LED")
  (at 62.23 40.64 0)
  (mirror y)
  (unit 1)
  (body_style 1)
  (exclude_from_sim no)
  (in_bom yes)
  (on_board yes)
  (in_pos_files yes)
  (dnp no)
  (property "Reference" "D2" (at 63.8175 34.29 0) (show_name no) (do_not_autoplace no) (effects (font (size 1.27 1.27))))
  (property "Value" "LED" (at 63.8175 36.83 0) (show_name no) (do_not_autoplace no) (effects (font (size 1.27 1.27))))
  (property "Footprint" "" (at 62.23 40.64 0) (hide yes) (show_name no) (do_not_autoplace no) (effects (font (size 1.27 1.27))))
  (property "Datasheet" "" (at 62.23 40.64 0) (hide yes) (show_name no) (do_not_autoplace no) (effects (font (size 1.27 1.27))))
  (property "Description" "Light emitting diode" (at 62.23 40.64 0) (hide yes) (show_name no) (do_not_autoplace no) (effects (font (size 1.27 1.27))))
  (property "Sim.Pins" "1=K 2=A" (at 62.23 40.64 0) (hide yes) (show_name no) (do_not_autoplace no) (effects (font (size 1.27 1.27))))
  (pin "2")
  (pin "1"))
 (symbol
  (lib_id "Device:R")
  (at 45.72 26.67 90)
  (unit 1)
  (body_style 1)
  (exclude_from_sim no)
  (in_bom yes)
  (on_board yes)
  (in_pos_files yes)
  (dnp no)
  (fields_autoplaced yes)
  (property "Reference" "R1" (at 45.72 20.32 90) (show_name no) (do_not_autoplace no) (effects (font (size 1.27 1.27))))
  (property "Value" "330" (at 45.72 22.86 90) (show_name no) (do_not_autoplace no) (effects (font (size 1.27 1.27))))
  (property "Footprint" "" (at 45.72 28.448 90) (hide yes) (show_name no) (do_not_autoplace no) (effects (font (size 1.27 1.27))))
  (property "Datasheet" "" (at 45.72 26.67 0) (hide yes) (show_name no) (do_not_autoplace no) (effects (font (size 1.27 1.27))))
  (property "Description" "Resistor" (at 45.72 26.67 0) (hide yes) (show_name no) (do_not_autoplace no) (effects (font (size 1.27 1.27))))
  (pin "2")
  (pin "1"))
 (symbol
  (lib_id "power:GND")
  (at 74.93 53.34 0)
  (unit 1)
  (body_style 1)
  (exclude_from_sim no)
  (in_bom yes)
  (on_board yes)
  (in_pos_files yes)
  (dnp no)
  (fields_autoplaced yes)
  (property "Reference" "#PWR04" (at 74.93 59.69 0) (hide yes) (show_name no) (do_not_autoplace no) (effects (font (size 1.27 1.27))))
  (property "Value" "GND" (at 74.93 58.42 0) (show_name no) (do_not_autoplace no) (effects (font (size 1.27 1.27))))
  (property "Footprint" "" (at 74.93 53.34 0) (hide yes) (show_name no) (do_not_autoplace no) (effects (font (size 1.27 1.27))))
  (property "Datasheet" "" (at 74.93 53.34 0) (hide yes) (show_name no) (do_not_autoplace no) (effects (font (size 1.27 1.27))))
  (property "Description" "Power symbol creates a global label with name \"GND\" , ground" (at 74.93 53.34 0) (hide yes) (show_name no) (do_not_autoplace no) (effects (font (size 1.27 1.27))))
  (pin "1"))
 (symbol
  (lib_id "power:GND")
  (at 74.93 96.52 0)
  (unit 1)
  (body_style 1)
  (exclude_from_sim no)
  (in_bom yes)
  (on_board yes)
  (in_pos_files yes)
  (dnp no)
  (fields_autoplaced yes)
  (property "Reference" "#PWR07" (at 74.93 102.87 0) (hide yes) (show_name no) (do_not_autoplace no) (effects (font (size 1.27 1.27))))
  (property "Value" "GND" (at 74.93 101.6 0) (show_name no) (do_not_autoplace no) (effects (font (size 1.27 1.27))))
  (property "Footprint" "" (at 74.93 96.52 0) (hide yes) (show_name no) (do_not_autoplace no) (effects (font (size 1.27 1.27))))
  (property "Datasheet" "" (at 74.93 96.52 0) (hide yes) (show_name no) (do_not_autoplace no) (effects (font (size 1.27 1.27))))
  (property "Description" "Power symbol creates a global label with name \"GND\" , ground" (at 74.93 96.52 0) (hide yes) (show_name no) (do_not_autoplace no) (effects (font (size 1.27 1.27))))
  (pin "1"))
 (symbol
  (lib_id "Switch:SW_Push")
  (at 54.61 96.52 0)
  (unit 1)
  (body_style 1)
  (exclude_from_sim no)
  (in_bom yes)
  (on_board yes)
  (in_pos_files yes)
  (dnp no)
  (fields_autoplaced yes)
  (property "Reference" "SW2" (at 54.61 88.9 0) (show_name no) (do_not_autoplace no) (effects (font (size 1.27 1.27))))
  (property "Value" "SW_Push" (at 54.61 91.44 0) (show_name no) (do_not_autoplace no) (effects (font (size 1.27 1.27))))
  (property "Footprint" "" (at 54.61 91.44 0) (hide yes) (show_name no) (do_not_autoplace no) (effects (font (size 1.27 1.27))))
  (property "Datasheet" "" (at 54.61 91.44 0) (hide yes) (show_name no) (do_not_autoplace no) (effects (font (size 1.27 1.27))))
  (property "Description" "Push button switch, generic, two pins" (at 54.61 96.52 0) (hide yes) (show_name no) (do_not_autoplace no) (effects (font (size 1.27 1.27))))
  (pin "1")
  (pin "2"))
 (symbol
  (lib_id "Device:R")
  (at 45.72 67.31 90)
  (unit 1)
  (body_style 1)
  (exclude_from_sim no)
  (in_bom yes)
  (on_board yes)
  (in_pos_files yes)
  (dnp no)
  (fields_autoplaced yes)
  (property "Reference" "R4" (at 45.72 60.96 90) (show_name no) (do_not_autoplace no) (effects (font (size 1.27 1.27))))
  (property "Value" "330" (at 45.72 63.5 90) (show_name no) (do_not_autoplace no) (effects (font (size 1.27 1.27))))
  (property "Footprint" "" (at 45.72 69.088 90) (hide yes) (show_name no) (do_not_autoplace no) (effects (font (size 1.27 1.27))))
  (property "Datasheet" "" (at 45.72 67.31 0) (hide yes) (show_name no) (do_not_autoplace no) (effects (font (size 1.27 1.27))))
  (property "Description" "Resistor" (at 45.72 67.31 0) (hide yes) (show_name no) (do_not_autoplace no) (effects (font (size 1.27 1.27))))
  (pin "2")
  (pin "1"))
 (symbol
  (lib_id "Device:LED")
  (at 62.23 53.34 0)
  (mirror y)
  (unit 1)
  (body_style 1)
  (exclude_from_sim no)
  (in_bom yes)
  (on_board yes)
  (in_pos_files yes)
  (dnp no)
  (property "Reference" "D3" (at 63.8175 46.99 0) (show_name no) (do_not_autoplace no) (effects (font (size 1.27 1.27))))
  (property "Value" "LED" (at 63.8175 49.53 0) (show_name no) (do_not_autoplace no) (effects (font (size 1.27 1.27))))
  (property "Footprint" "" (at 62.23 53.34 0) (hide yes) (show_name no) (do_not_autoplace no) (effects (font (size 1.27 1.27))))
  (property "Datasheet" "" (at 62.23 53.34 0) (hide yes) (show_name no) (do_not_autoplace no) (effects (font (size 1.27 1.27))))
  (property "Description" "Light emitting diode" (at 62.23 53.34 0) (hide yes) (show_name no) (do_not_autoplace no) (effects (font (size 1.27 1.27))))
  (property "Sim.Pins" "1=K 2=A" (at 62.23 53.34 0) (hide yes) (show_name no) (do_not_autoplace no) (effects (font (size 1.27 1.27))))
  (pin "2")
  (pin "1"))
 (symbol
  (lib_id "power:GND")
  (at 74.93 107.95 0)
  (unit 1)
  (body_style 1)
  (exclude_from_sim no)
  (in_bom yes)
  (on_board yes)
  (in_pos_files yes)
  (dnp no)
  (fields_autoplaced yes)
  (property "Reference" "#PWR08" (at 74.93 114.3 0) (hide yes) (show_name no) (do_not_autoplace no) (effects (font (size 1.27 1.27))))
  (property "Value" "GND" (at 74.93 113.03 0) (show_name no) (do_not_autoplace no) (effects (font (size 1.27 1.27))))
  (property "Footprint" "" (at 74.93 107.95 0) (hide yes) (show_name no) (do_not_autoplace no) (effects (font (size 1.27 1.27))))
  (property "Datasheet" "" (at 74.93 107.95 0) (hide yes) (show_name no) (do_not_autoplace no) (effects (font (size 1.27 1.27))))
  (property "Description" "Power symbol creates a global label with name \"GND\" , ground" (at 74.93 107.95 0) (hide yes) (show_name no) (do_not_autoplace no) (effects (font (size 1.27 1.27))))
  (pin "1"))
 (symbol
  (lib_id "Connector_Generic:Conn_02x19_Odd_Even")
  (at 118.11 59.69 0)
  (unit 1)
  (body_style 1)
  (exclude_from_sim no)
  (in_bom yes)
  (on_board yes)
  (in_pos_files yes)
  (dnp no)
  (fields_autoplaced yes)
  (property "Reference" "CN7" (at 119.38 30.48 0) (show_name no) (do_not_autoplace no) (effects (font (size 1.27 1.27))))
  (property "Value" "Conn_02x19_Odd_Even" (at 119.38 33.02 0) (show_name no) (do_not_autoplace no) (effects (font (size 1.27 1.27))))
  (property "Footprint" "" (at 118.11 59.69 0) (hide yes) (show_name no) (do_not_autoplace no) (effects (font (size 1.27 1.27))))
  (property "Datasheet" "" (at 118.11 59.69 0) (hide yes) (show_name no) (do_not_autoplace no) (effects (font (size 1.27 1.27))))
  (property "Description" "Generic connector, double row, 02x19, odd/even pin numbering scheme (row 1 odd numbers, row 2 even numbers), script generated (kicad-library-utils/schlib/autogen/connector/)" (at 118.11 59.69 0) (hide yes) (show_name no) (do_not_autoplace no) (effects (font (size 1.27 1.27))))
  (pin "19")
  (pin "26")
  (pin "33")
  (pin "35")
  (pin "27")
  (pin "36")
  (pin "37")
  (pin "18")
  (pin "31")
  (pin "29")
  (pin "32")
  (pin "30")
  (pin "16")
  (pin "38")
  (pin "17")
  (pin "28")
  (pin "22")
  (pin "34")
  (pin "10")
  (pin "9")
  (pin "8")
  (pin "7")
  (pin "6")
  (pin "5")
  (pin "4")
  (pin "3")
  (pin "2")
  (pin "1")
  (pin "20")
  (pin "12")
  (pin "13")
  (pin "14")
  (pin "21")
  (pin "11")
  (pin "23")
  (pin "24")
  (pin "15")
  (pin "25"))
 (symbol
  (lib_id "power:GND")
  (at 74.93 67.31 0)
  (unit 1)
  (body_style 1)
  (exclude_from_sim no)
  (in_bom yes)
  (on_board yes)
  (in_pos_files yes)
  (dnp no)
  (fields_autoplaced yes)
  (property "Reference" "#PWR05" (at 74.93 73.66 0) (hide yes) (show_name no) (do_not_autoplace no) (effects (font (size 1.27 1.27))))
  (property "Value" "GND" (at 74.93 72.39 0) (show_name no) (do_not_autoplace no) (effects (font (size 1.27 1.27))))
  (property "Footprint" "" (at 74.93 67.31 0) (hide yes) (show_name no) (do_not_autoplace no) (effects (font (size 1.27 1.27))))
  (property "Datasheet" "" (at 74.93 67.31 0) (hide yes) (show_name no) (do_not_autoplace no) (effects (font (size 1.27 1.27))))
  (property "Description" "Power symbol creates a global label with name \"GND\" , ground" (at 74.93 67.31 0) (hide yes) (show_name no) (do_not_autoplace no) (effects (font (size 1.27 1.27))))
  (pin "1"))
 (sheet_instances
  (path ""
   (page "1")))
 (embedded_fonts no))
